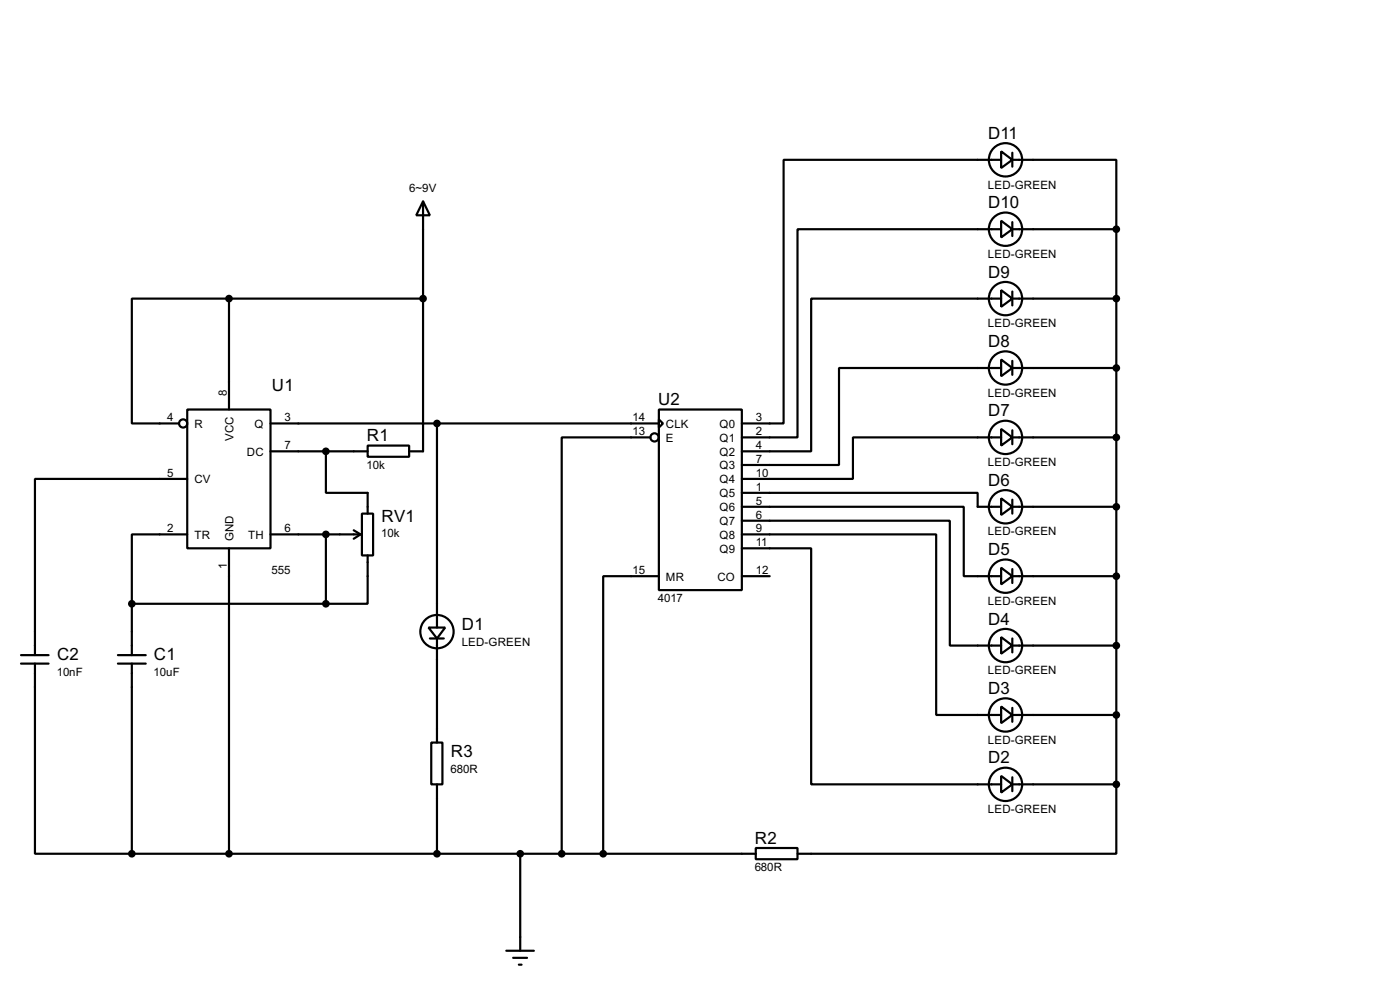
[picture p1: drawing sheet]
<svg xmlns="http://www.w3.org/2000/svg" width="256mm" height="180mm" viewBox="0 0 256 180" stroke-linecap="round" stroke-linejoin="round" font-family="sans-serif">
<g fill="none" stroke="#000" stroke-width=".4">
<path d="M77.5 36.9l1.3 2.5h-2.5zM77.5 36.9v45.7h-2.5M183.4 27.7l2.1 1.6-2.1 1.5zM183.4 29.3h-39.8v48.2h-7.7M185.5 29.3h19v12.7M185.5 28v2.5M42 54.7h-17.8v22.8h8.6M42 54.7h35.5M42 54.7v20.3M183.4 53.1l2.1 1.6-2.1 1.5zM183.4 40.4l2.1 1.6-2.1 1.5zM183.4 42h-37.3v38.1h-10.2"/>
<path d="M183.4 54.7h-34.8v27.9h-12.7M185.5 54.7h19M185.5 42h19M185.5 40.7v2.5M185.5 53.4v2.5M204.5 42v101.6M34.3 75h15.3v25.4h-15.3zM49.6 77.5h71.1M80.1 77.5v37.4M120.7 75h15.2v33h-15.2zM120.7 76.8l.8 .7-.8 .8zM183.4 78.5l2.1 1.6-2.1 1.5z"/>
<path d="M183.4 65.8l2.1 1.6-2.1 1.5zM183.4 67.4h-29.7v17.7h-17.8M185.5 67.4h19M185.5 66.1v2.5M185.5 78.8v2.5M34.3 87.7h-27.9v32.2M34.3 97.8h-10.1v12.7M49.6 97.8h16.5M49.6 82.6h17.8M59.7 82.6v7.6h7.7v3.8M59.7 97.8v12.7M64.8 97.1l1.3 .7"/>
<path d="M66.1 97.8l-1.3 .8M66.3 94h2.1v7.7h-2.1zM67.4 81.6h7.6v2h-7.6zM119.2 80.1h-16.3v76.2M135.9 90.2h43.2v2.6h4.3M135.9 92.8h40.7v12.7h6.8M135.9 95.3h38.1v22.9h9.4M135.9 97.8h35.6v33.1h11.9M183.4 91.2l2.1 1.6-2.1 1.5zM183.4 80.1h-27.1v7.6h-20.4M185.5 92.8h19M185.5 80.1h19"/>
<path d="M185.5 91.5v2.5M3.9 119.9h5M21.6 119.9h5.1M24.2 110.5v9.4M24.2 110.5h35.5M42 100.4v55.9M67.4 101.7v8.8h-7.7M78.5 114.9h3.1l-1.5 2zM78.8 116.9h2.5M80.1 116.9v19M120.7 105.5h-10.2v50.8M135.9 100.4h12.7v43.2h34.8"/>
<path d="M135.9 105.5h5.1M183.4 116.6l2.1 1.6-2.1 1.5zM183.4 103.9l2.1 1.6-2.1 1.5zM185.5 118.2h19M185.5 105.5h19M185.5 104.2v2.5M185.5 116.9v2.5M3.9 121.5h5M6.4 121.5v34.8h17.8M21.6 121.5h5.1M24.2 121.5v34.8M79 135.9h2.1v7.7h-2.1z"/>
<path d="M183.4 129.3l2.1 1.6-2.1 1.5zM185.5 130.9h19M185.5 129.6v2.5M24.2 156.3h114.3M80.1 143.6v12.7M95.3 156.3v17.7M138.5 155.2h7.6v2.1h-7.6zM183.4 142l2.1 1.6-2.1 1.5zM185.5 143.6h19M185.5 142.3v2.5M204.5 143.6v12.7h-58.4M92.8 174h5"/>
<path d="M94 175.3h2.6M95.1 176.6h.5"/>
<circle cx="184.2" cy="29.3" r="3.1"/>
<circle cx="184.2" cy="42" r="3.1"/>
<circle cx="184.2" cy="54.7" r="3.1"/>
<circle cx="33.5" cy="77.5" r=".75"/>
<circle cx="184.2" cy="67.4" r="3.1"/>
<circle cx="119.9" cy="80.1" r=".75"/>
<circle cx="184.2" cy="80.1" r="3.1"/>
<circle cx="184.2" cy="92.8" r="3.1"/>
<circle cx="80" cy="115.6" r="3.1"/>
<circle cx="184.2" cy="105.5" r="3.1"/>
<circle cx="184.2" cy="118.2" r="3.1"/>
<circle cx="184.2" cy="130.9" r="3.1"/>
<circle cx="184.2" cy="143.6" r="3.1"/>
</g>
<g fill="#000" stroke="#000" stroke-width=".4">
<circle cx="41.9" cy="54.7" r=".5"/>
<circle cx="77.5" cy="54.7" r=".5"/>
<circle cx="204.5" cy="54.7" r=".5"/>
<circle cx="204.5" cy="42" r=".5"/>
<circle cx="80" cy="77.5" r=".5"/>
<circle cx="204.5" cy="67.4" r=".5"/>
<circle cx="59.7" cy="97.8" r=".5"/>
<circle cx="59.7" cy="82.6" r=".5"/>
<circle cx="204.5" cy="80.1" r=".5"/>
<circle cx="204.5" cy="92.8" r=".5"/>
<circle cx="24.1" cy="110.5" r=".5"/>
<circle cx="59.7" cy="110.5" r=".5"/>
<circle cx="204.5" cy="105.5" r=".5"/>
<circle cx="204.5" cy="118.2" r=".5"/>
<circle cx="204.5" cy="130.9" r=".5"/>
<circle cx="24.1" cy="156.3" r=".5"/>
<circle cx="41.9" cy="156.3" r=".5"/>
<circle cx="80" cy="156.3" r=".5"/>
<circle cx="95.3" cy="156.3" r=".5"/>
<circle cx="102.9" cy="156.3" r=".5"/>
<circle cx="110.5" cy="156.3" r=".5"/>
<circle cx="204.5" cy="143.6" r=".5"/>
</g>
<g font-size="3.5">
<text x="181" y="25.4">D11</text>
<text x="181" y="38.1">D10</text>
<text x="181" y="50.8">D9</text>
<text x="181" y="63.5">D8</text>
<text x="49.8" y="71.6">U1</text>
<text x="120.6" y="74.1">U2</text>
<text x="181" y="76.2">D7</text>
<text x="67.2" y="80.8">R1</text>
<text x="181" y="88.9">D6</text>
<text x="69.9" y="95.5">RV1</text>
<text x="181" y="101.6">D5</text>
<text x="84.6" y="115.3">D1</text>
<text x="181" y="114.3">D4</text>
<text x="10.5" y="120.9">C2</text>
<text x="28.2" y="120.9">C1</text>
<text x="181" y="127">D3</text>
<text x="82.6" y="138.6">R3</text>
<text x="181" y="139.7">D2</text>
<text x="138.3" y="154.4">R2</text>
</g>
<g font-size="2.4">
<text x="75" y="35.1">6~9V</text>
<text x="181" y="34.5">LED-GREEN</text>
<text x="181" y="47.2">LED-GREEN</text>
<text x="181" y="59.9">LED-GREEN</text>
<text x="30.7" y="77.1">4</text>
<text x="41.6" y="72.4" transform="rotate(-90 41.6 72.4)">8</text>
<text x="52.1" y="77.1">3</text>
<text x="115.9" y="77.1">14</text>
<text x="138.5" y="77.1">3</text>
<text x="181" y="72.6">LED-GREEN</text>
<text x="35.6" y="78.3">R</text>
<text x="42.8" y="80.8" transform="rotate(-90 42.8 80.8)">VCC</text>
<text x="45.2" y="83.4">DC</text>
<text x="46.6" y="78.3">Q</text>
<text x="52.1" y="82.2">7</text>
<text x="115.9" y="79.7">13</text>
<text x="122" y="78.3">CLK</text>
<text x="122" y="80.8">E</text>
<text x="131.8" y="78.3">Q0</text>
<text x="131.8" y="80.8">Q1</text>
<text x="131.8" y="83.4">Q2</text>
<text x="138.5" y="79.7">2</text>
<text x="138.5" y="82.2">4</text>
<text x="30.7" y="87.3">5</text>
<text x="35.6" y="88.5">CV</text>
<text x="67.2" y="85.8">10k</text>
<text x="131.8" y="85.9">Q3</text>
<text x="131.8" y="88.5">Q4</text>
<text x="138.5" y="84.7">7</text>
<text x="138.5" y="87.3">10</text>
<text x="138.5" y="89.8">1</text>
<text x="181" y="85.3">LED-GREEN</text>
<text x="131.8" y="91">Q5</text>
<text x="131.8" y="93.6">Q6</text>
<text x="138.5" y="92.4">5</text>
<text x="138.5" y="94.9">6</text>
<text x="30.7" y="97.4">2</text>
<text x="35.6" y="98.6">TR</text>
<text x="42.8" y="99.1" transform="rotate(-90 42.8 99.1)">GND</text>
<text x="45.4" y="98.6">TH</text>
<text x="52.1" y="97.4">6</text>
<text x="69.9" y="98.4">10k</text>
<text x="131.8" y="96.1">Q7</text>
<text x="131.8" y="98.6">Q8</text>
<text x="131.8" y="101.2">Q9</text>
<text x="138.5" y="97.4">9</text>
<text x="138.5" y="100">11</text>
<text x="181" y="98">LED-GREEN</text>
<text x="41.5" y="104.1" transform="rotate(-90 41.5 104.1)">1</text>
<text x="49.8" y="105.1">555</text>
<text x="115.9" y="105.1">15</text>
<text x="122" y="106.3">MR</text>
<text x="131.4" y="106.3">CO</text>
<text x="138.5" y="105.1">12</text>
<text x="120.5" y="110.2">4017</text>
<text x="181" y="110.7">LED-GREEN</text>
<text x="84.6" y="118.2">LED-GREEN</text>
<text x="10.4" y="123.8">10nF</text>
<text x="28.2" y="123.8">10uF</text>
<text x="181" y="123.4">LED-GREEN</text>
<text x="181" y="136.1">LED-GREEN</text>
<text x="82.6" y="141.6">680R</text>
<text x="181" y="148.8">LED-GREEN</text>
<text x="138.3" y="159.5">680R</text>
</g>
</svg>
